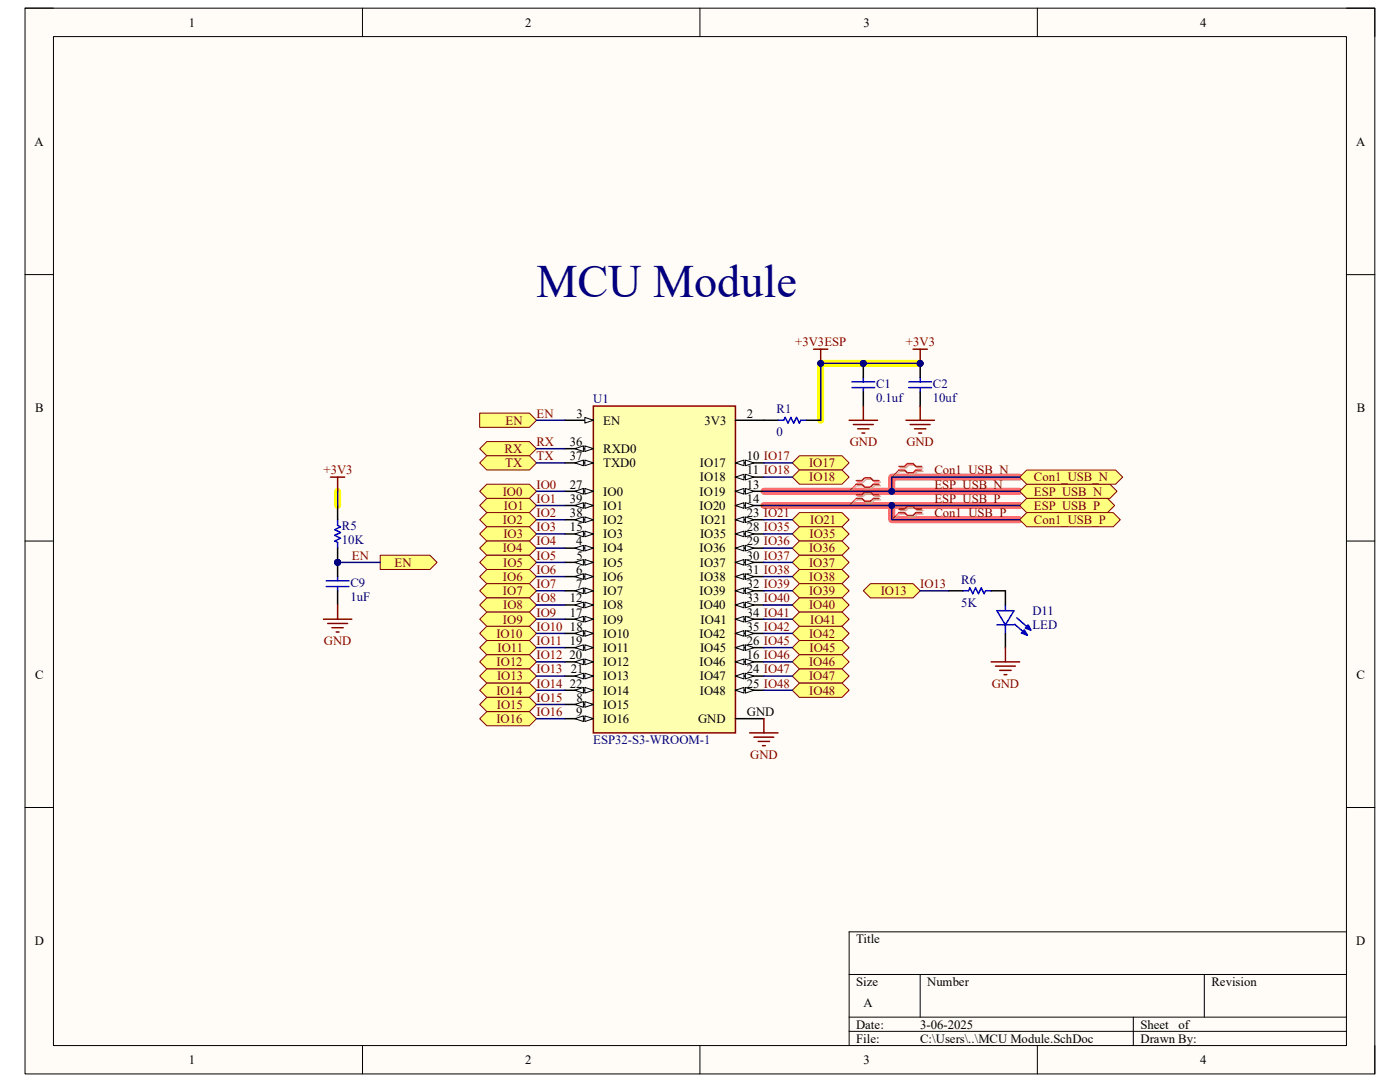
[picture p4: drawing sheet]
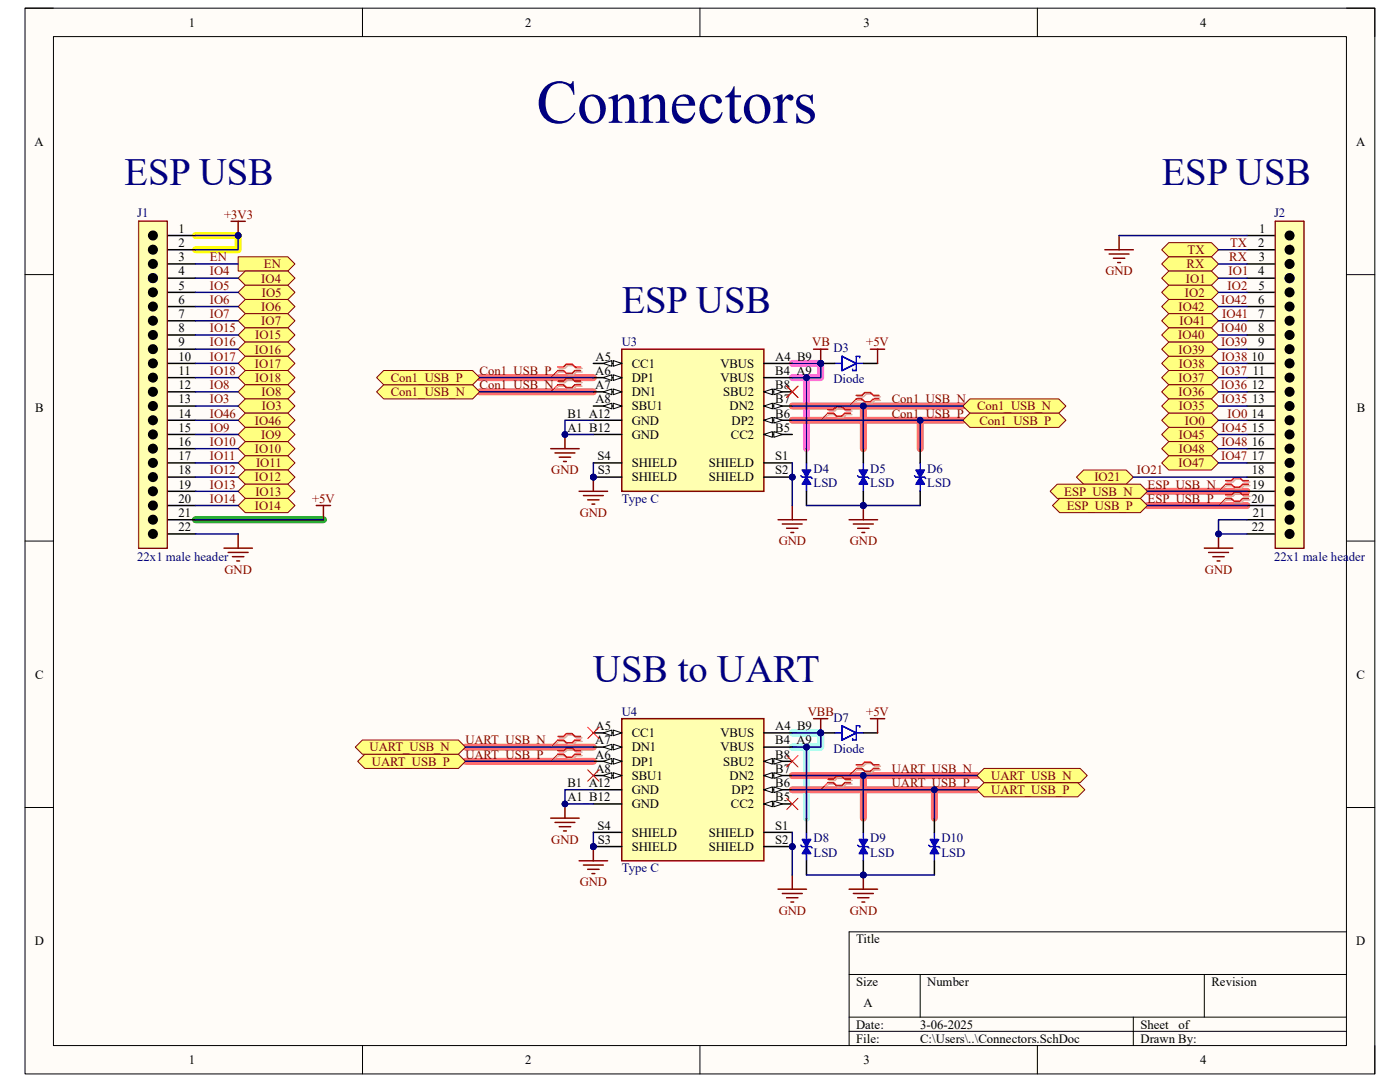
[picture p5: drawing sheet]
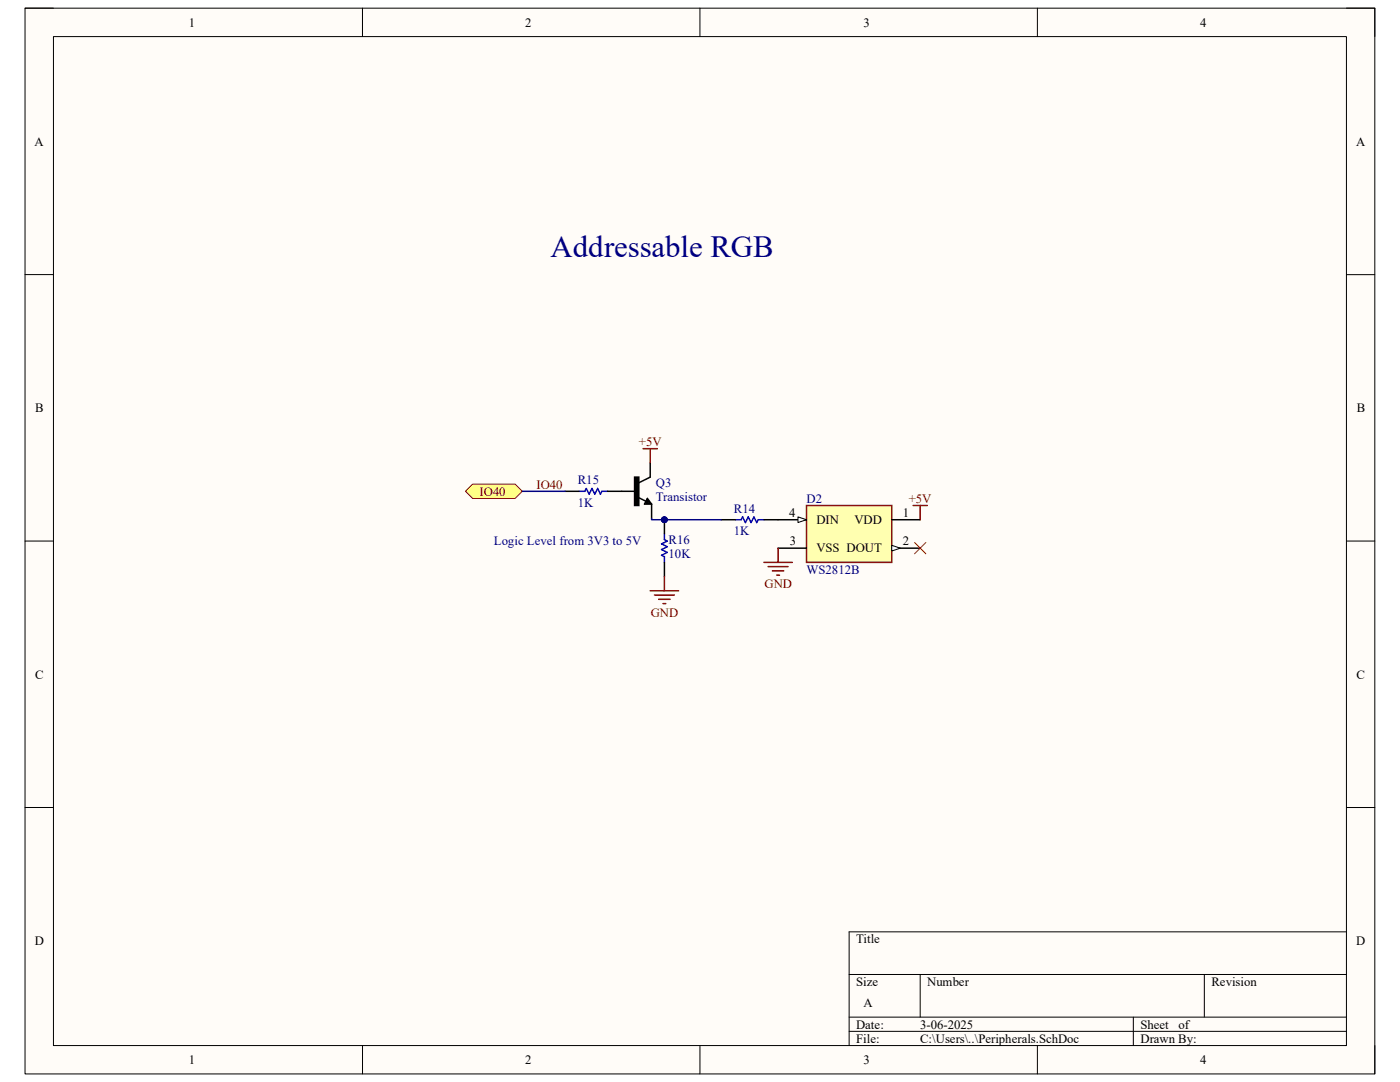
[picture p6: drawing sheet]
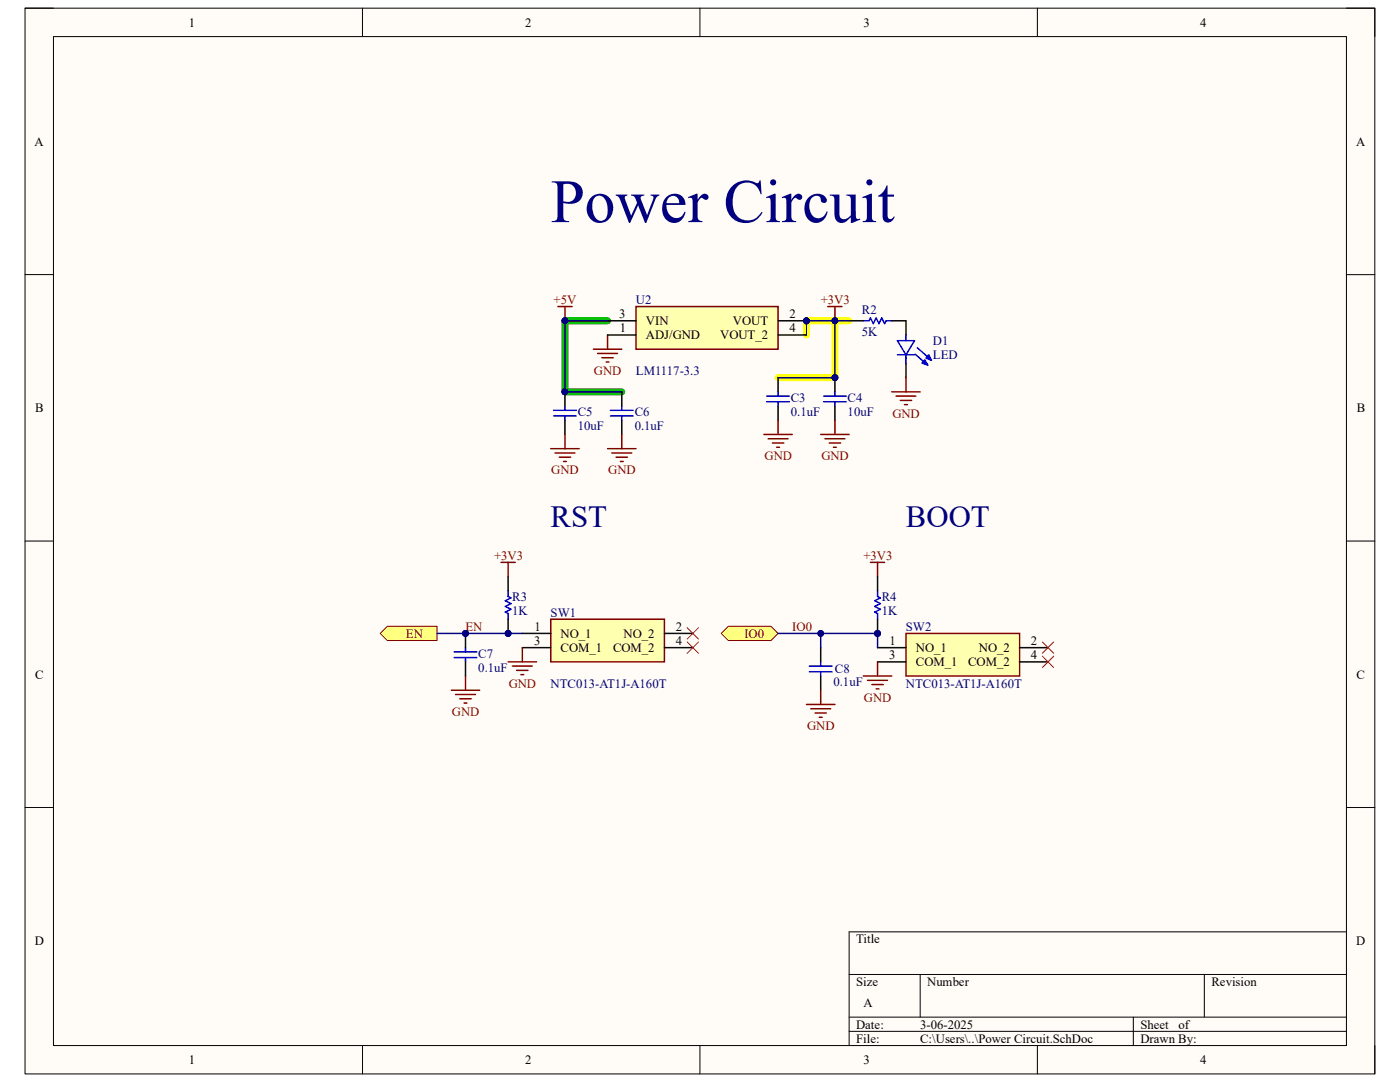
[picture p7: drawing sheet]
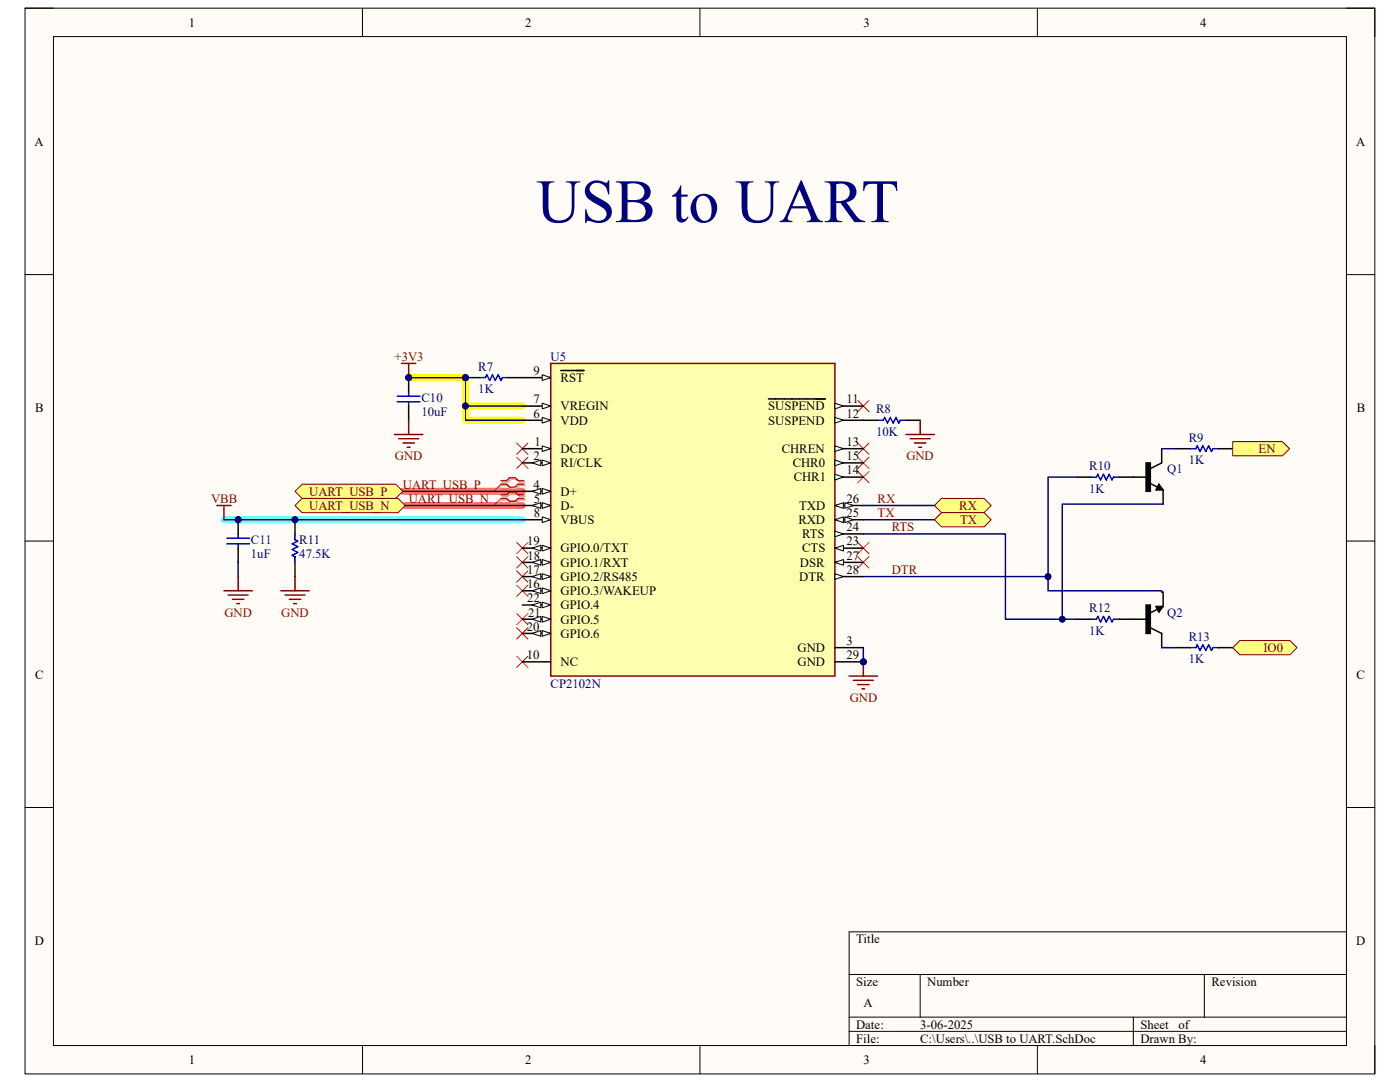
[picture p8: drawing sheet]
# Altium project ESP32.PrjPcb
6 sheets, 50 parts. Net scope: hierarchical (ports join the sheet entries above them; power ports are global).
Board file: PCB1.PcbDoc
Sheets:
  Sheet1.SchDoc
    Designator = MCU Module.SchDoc
    Designator = Peripherals.SchDoc
    Designator = Power Circuit.SchDoc
    Designator = USB to UART.SchDoc
    Designator = Connectors.SchDoc

## Sheet Sheet1.SchDoc
size A; SheetNumber: 1; SheetTotal: 6

### Sub-sheets
Designator = MCU Module.SchDoc: IO0 (bidir), IO1 (bidir), IO2 (bidir), IO3 (bidir), IO4 (bidir), IO5 (bidir), IO6 (bidir), IO7 (bidir), IO8 (bidir), IO9 (bidir), IO10 (bidir), IO11 (bidir), IO12 (bidir), IO13 (bidir), IO14 (bidir), IO15 (bidir), IO16 (bidir), IO17 (bidir), IO18 (bidir), Con1_USB_P (bidir), Con1_USB_N (bidir), IO21 (bidir), IO35 (bidir), IO36 (bidir), IO37 (bidir), IO38 (bidir), IO39 (bidir), IO40 (bidir), IO41 (bidir), IO42 (bidir), IO45 (bidir), IO46 (bidir), IO47 (bidir), IO48 (bidir), TX (bidir), RX (bidir), EN (in), ESP_USB_P (bidir), ESP_USB_N (bidir)
Designator = Peripherals.SchDoc: IO40 (bidir)
Designator = Power Circuit.SchDoc: IO0 (bidir), EN (in)
Designator = USB to UART.SchDoc: RX (bidir), TX (bidir), UART_USB_N (bidir), UART_USB_P (bidir)
Designator = Connectors.SchDoc: IO0 (bidir), IO1 (bidir), IO2 (bidir), IO3 (bidir), IO4 (bidir), IO5 (bidir), IO6 (bidir), IO7 (bidir), IO8 (bidir), IO9 (bidir), IO10 (bidir), IO11 (bidir), IO12 (bidir), IO13 (bidir), IO14 (bidir), IO15 (bidir), IO16 (bidir), IO17 (bidir), IO18 (bidir), IO21 (bidir), IO35 (bidir), IO36 (bidir), IO37 (bidir), IO38 (bidir), IO39 (bidir), IO40 (bidir), IO41 (bidir), IO42 (bidir), IO45 (bidir), IO46 (bidir), IO47 (bidir), IO48 (bidir), RX (bidir), TX (bidir), EN (out), Con1_USB_P (bidir), Con1_USB_N (bidir), ESP_USB_P (bidir), ESP_USB_N (bidir), UART_USB_N (bidir), UART_USB_P (bidir)

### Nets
Con1_USB_N: sheet Designator/Con1_USB_N, sheet Designator/ESP_USB_N, sheet Designator/Con1_USB_N, sheet Designator/ESP_USB_N
Con1_USB_P: sheet Designator/Con1_USB_P, sheet Designator/ESP_USB_P, sheet Designator/Con1_USB_P, sheet Designator/ESP_USB_P
EN: sheet Designator/EN, sheet Designator/EN, sheet Designator/EN
IO0: sheet Designator/IO0, sheet Designator/IO0, sheet Designator/IO0
IO1: sheet Designator/IO1, sheet Designator/IO1
IO2: sheet Designator/IO2, sheet Designator/IO2
IO3: sheet Designator/IO3, sheet Designator/IO3
IO4: sheet Designator/IO4, sheet Designator/IO4
IO5: sheet Designator/IO5, sheet Designator/IO5
IO6: sheet Designator/IO6, sheet Designator/IO6
IO7: sheet Designator/IO7, sheet Designator/IO7
IO8: sheet Designator/IO8, sheet Designator/IO8
IO9: sheet Designator/IO9, sheet Designator/IO9
IO10: sheet Designator/IO10, sheet Designator/IO10
IO11: sheet Designator/IO11, sheet Designator/IO11
IO12: sheet Designator/IO12, sheet Designator/IO12
IO13: sheet Designator/IO13, sheet Designator/IO13
IO14: sheet Designator/IO14, sheet Designator/IO14
IO15: sheet Designator/IO15, sheet Designator/IO15
IO16: sheet Designator/IO16, sheet Designator/IO16
IO17: sheet Designator/IO17, sheet Designator/IO17
IO18: sheet Designator/IO18, sheet Designator/IO18
IO21: sheet Designator/IO21, sheet Designator/IO21
IO35: sheet Designator/IO35, sheet Designator/IO35
IO36: sheet Designator/IO36, sheet Designator/IO36
IO37: sheet Designator/IO37, sheet Designator/IO37
IO38: sheet Designator/IO38, sheet Designator/IO38
IO39: sheet Designator/IO39, sheet Designator/IO39
IO40: sheet Designator/IO40, sheet Designator/IO40, sheet Designator/IO40
IO41: sheet Designator/IO41, sheet Designator/IO41
IO42: sheet Designator/IO42, sheet Designator/IO42
IO45: sheet Designator/IO45, sheet Designator/IO45
IO46: sheet Designator/IO46, sheet Designator/IO46
IO47: sheet Designator/IO47, sheet Designator/IO47
IO48: sheet Designator/IO48, sheet Designator/IO48
RX: sheet Designator/RX, sheet Designator/TX, sheet Designator/TX
RX: sheet Designator/TX, sheet Designator/RX, sheet Designator/RX  [a separate net that carries the same name]
UART_USB_N: sheet Designator/UART_USB_N, sheet Designator/UART_USB_N
UART_USB_P: sheet Designator/UART_USB_P, sheet Designator/UART_USB_P

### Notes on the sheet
- Main Connections

## Sheet MCU Module.SchDoc
size A; SheetNumber: 1; SheetTotal: 5

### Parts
C1  0.1uf  [C0402]
C2  10uf  [C0402]
C9  1uF  [C0402]
D11  LED  [LED0402]
R1  0  [R0402]
R5  10K  [R0402]
R6  5K  [R0402]
U1  ESP32-S3-WROOM-1  [ESP32]

### Ports
Con1_USB_N (bidir, see Connectors[2B], Connectors[3B]), Con1_USB_P (bidir, see Connectors[2B], Connectors[3B]), EN (in, see Connectors[1A], MCU Module[2C], Power Circuit[2C], USB to UART[4B]), EN (out, see Connectors[1A], MCU Module[2B], Power Circuit[2C], USB to UART[4B]), ESP_USB_N (bidir, see Connectors[4B]), ESP_USB_P (bidir, see Connectors[4B]), IO0 (bidir, see Connectors[4B], Power Circuit[3C], USB to UART[4C]), IO1 (bidir, see Connectors[4B]), IO2 (bidir, see Connectors[4B]), IO3 (bidir, see Connectors[1B]), IO4 (bidir, see Connectors[1B]), IO5 (bidir, see Connectors[1B]), IO6 (bidir, see Connectors[1B]), IO7 (bidir, see Connectors[1B]), IO8 (bidir, see Connectors[1B]), IO9 (bidir, see Connectors[1B]), IO10 (bidir, see Connectors[1B]), IO11 (bidir, see Connectors[1B]), IO12 (bidir, see Connectors[1B]), IO13 (bidir, see Connectors[1B], MCU Module[2C]), IO13 (bidir, see Connectors[1B], MCU Module[3C]), IO14 (bidir, see Connectors[1B]), IO15 (bidir, see Connectors[1B]), IO16 (bidir, see Connectors[1B]), IO17 (bidir, see Connectors[1B]), IO18 (bidir, see Connectors[1B]), IO21 (bidir, see Connectors[4B]), IO35 (bidir, see Connectors[4B]), IO36 (bidir, see Connectors[4B]), IO37 (bidir, see Connectors[4B]), IO38 (bidir, see Connectors[4B]), IO39 (bidir, see Connectors[4B]), IO40 (bidir, see Connectors[4B], Peripherals[2B]), IO41 (bidir, see Connectors[4B]), IO42 (bidir, see Connectors[4B]), IO45 (bidir, see Connectors[4B]), IO46 (bidir, see Connectors[1B]), IO47 (bidir, see Connectors[4B]), IO48 (bidir, see Connectors[4B]), RX (bidir, see Connectors[4A], USB to UART[3B]), TX (bidir, see Connectors[4A], USB to UART[3B])

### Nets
+3V3: C1.01(+) C2.01(+) R1.01 R5.02  [also labelled +3V3ESP]
GND: C1.02(-) C2.02(-) C9.01(+) D11.1(C) U1.GND
Con1_USB_N: U1.13(IO19) ; port ESP_USB_N, port Con1_USB_N  [also labelled ESP_USB_N]
Con1_USB_P: U1.14(IO20) ; port ESP_USB_P, port Con1_USB_P  [also labelled ESP_USB_P]
EN: C9.02(-) R5.01 U1.3(EN) ; port EN
IO0: U1.27(IO0) ; port IO0
IO1: U1.39(IO1) ; port IO1
IO2: U1.38(IO2) ; port IO2
IO3: U1.15(IO3) ; port IO3
IO4: U1.4(IO4) ; port IO4
IO5: U1.5(IO5) ; port IO5
IO6: U1.6(IO6) ; port IO6
IO7: U1.7(IO7) ; port IO7
IO8: U1.12(IO8) ; port IO8
IO9: U1.17(IO9) ; port IO9
IO10: U1.18(IO10) ; port IO10
IO11: U1.19(IO11) ; port IO11
IO12: U1.20(IO12) ; port IO12
IO13: R6.02 U1.21(IO13) ; port IO13
IO14: U1.22(IO14) ; port IO14
IO15: U1.8(IO15) ; port IO15
IO16: U1.9(IO16) ; port IO16
IO17: U1.10(IO17) ; port IO17
IO18: U1.11(IO18) ; port IO18
IO21: U1.23(IO21) ; port IO21
IO35: U1.28(IO35) ; port IO35
IO36: U1.29(IO36) ; port IO36
IO37: U1.30(IO37) ; port IO37
IO38: U1.31(IO38) ; port IO38
IO39: U1.32(IO39) ; port IO39
IO40: U1.33(IO40) ; port IO40
IO41: U1.34(IO41) ; port IO41
IO42: U1.35(IO42) ; port IO42
IO45: U1.26(IO45) ; port IO45
IO46: U1.16(IO46) ; port IO46
IO47: U1.24(IO47) ; port IO47
IO48: U1.25(IO48) ; port IO48
RX: U1.36(RXD0) ; port RX
TX: U1.37(TXD0) ; port TX  [project net RX]
NetD11_2: D11.2(A) R6.01
NetR1_02: R1.02 U1.2(3V3)

### Layout directives
differential pair; differential pair class DIFF90: Con1_USB_N, Con1_USB_P

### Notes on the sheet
- MCU Module

## Sheet Peripherals.SchDoc
size A; SheetNumber: 4; SheetTotal: 6

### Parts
D2  WS2812B  [WS28128B]
Q3  Transistor  [Transistor]
R14  1K  [R0402]
R15  1K  [R0402]
R16  10K  [R0402]

### Ports
IO40 (bidir, see Sheet1[4B], Connectors[4B], MCU Module[3C])

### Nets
+5V: D2.1(VDD) Q3.3(C)
GND: D2.3(VSS) R16.01
IO40: R15.02 ; port IO40
NetD2_4: D2.4(DIN) R14.01
NetQ3_1: Q3.1(B) R15.01
NetQ3_2: Q3.2(E) R14.02 R16.02

Not connected (* = marked no-connect by the designer): D2 2(DOUT)*

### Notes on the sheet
- Addressable RGB
- (near R16) Logic Level from 3V3 to 5V

## Sheet Power Circuit.SchDoc
size A; SheetNumber: 5; SheetTotal: 6

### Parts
C3  0.1uF  [C0402]
C4  10uF  [C0402]
C5  10uF  [C0402]
C6  0.1uF  [C0402]
C7  0.1uF  [C0402]
C8  0.1uF  [C0402]
D1  LED  [LED0402]
R2  5K  [R0402]
R3  1K  [R0402]
R4  1K  [R0402]
SW1  NTC013-AT1J-A160T  [Tactile sw]
SW2  NTC013-AT1J-A160T  [Tactile sw]
U2  LM1117-3.3  [SOT223]

### Ports
EN (out, see Sheet1[4C], Connectors[1A], MCU Module[2B], MCU Module[2C]), IO0 (bidir, see Sheet1[4C], Connectors[4B], MCU Module[2B])

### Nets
+3V3: C3.02(-) C4.02(-) R2.02 R3.02 R4.02 U2.2(VOUT) U2.4(VOUT_2)
+5V: C5.02(-) C6.02(-) U2.3(VIN)
GND: C3.01(+) C4.01(+) C5.01(+) C6.01(+) C7.01(+) C8.01(+) D1.1(C) SW1.3(COM_1) SW2.3(COM_1) U2.1(ADJ/GND)
EN: C7.02(-) R3.01 SW1.1(NO_1) ; port EN
IO0: C8.02(-) R4.01 SW2.1(NO_1) ; port IO0
NetD1_2: D1.2(A) R2.01

Not connected (* = marked no-connect by the designer): SW1 2(NO_2)* 4(COM_2)*; SW2 2(NO_2)* 4(COM_2)*

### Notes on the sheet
- Power Circuit
- RST
- BOOT

## Sheet USB to UART.SchDoc
size A; SheetNumber: 6; SheetTotal: 6

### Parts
C10  10uF  [C0402]
C11  1uF  [C0402]
Q1  Transistor  [Transistor]  (value not drawn)
Q2  Transistor  [Transistor]  (value not drawn)
R7  1K  [R0402]
R8  10K  [R0402]
R9  1K  [R0402]
R10  1K  [R0402]
R11  47.5K  [R0402]
R12  1K  [R0402]
R13  1K  [R0402]
U5  CP2102N  [QFN28]

### Ports
EN (out), IO0 (bidir), RX (bidir, see Sheet1[1C], Connectors[4A]), TX (bidir, see Sheet1[1C], Connectors[4A]), UART_USB_N (bidir, see Sheet1[1C], Connectors[1C], Connectors[3C]), UART_USB_P (bidir, see Sheet1[1C], Connectors[1C], Connectors[3C])

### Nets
+3V3: C10.02(-) R7.02 U5.6(VDD) U5.7(VREGIN)
GND: C10.01(+) C11.01(+) R8.01 R11.01 U5.3(GND) U5.29(GND)
VBB: C11.02(-) R11.02 U5.8(VBUS)
DTR: Q2.2(E) R10.02 U5.28(DTR)
RTS: Q1.2(E) R12.02 U5.24(RTS)
RX: U5.26(TXD) ; port RX
TX: U5.25(RXD) ; port TX  [project net RX]
UART_USB_N: U5.5(D-) ; port UART_USB_N
UART_USB_P: U5.4(D+) ; port UART_USB_P
NetQ1_1: Q1.1(B) R10.01
NetQ1_3: Q1.3(C) R9.02
NetQ2_1: Q2.1(B) R12.01
NetQ2_3: Q2.3(C) R13.02
NetR7_01: R7.01 U5.9(~{RST})
NetR8_02: R8.02 U5.12(SUSPEND)
NetR9_01: R9.01 ; port EN
NetR13_01: R13.01 ; port IO0

Not connected (* = marked no-connect by the designer): U5 1(DCD)* 2(RI/CLK)* 10(NC)* 11(~{SUSPEND})* 13(CHREN)* 14(CHR1)* 15(CHR0)* 16(GPIO.3/WAKEUP)* 17(GPIO.2/RS485)* 18(GPIO.1/RXT)* 19(GPIO.0/TXT)* 20(GPIO.6)* 21(GPIO.5)* 22(GPIO.4) 23(CTS)* 27(DSR)*

### Layout directives
differential pair; differential pair class DIFF90: UART_USB_N, UART_USB_P

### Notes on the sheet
- USB to UART

## Sheet Connectors.SchDoc
size A; SheetNumber: 2; SheetTotal: 5

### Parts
D3  Diode  [Diode]
D4  LSD  [LSD]
D5  LSD  [LSD]
D6  LSD  [LSD]
D7  Diode  [Diode]
D8  LSD  [LSD]
D9  LSD  [LSD]
D10  LSD  [LSD]
J1  22x1 male header  [PCBComponent_1]
J2  22x1 male header  [PCBComponent_1]
U3  Type C  [Type C]
U4  Type C  [Type C]

### Ports
Con1_USB_N (bidir, see Connectors[2B], MCU Module[3B]), Con1_USB_N (bidir, see Connectors[3B], MCU Module[3B]), Con1_USB_P (bidir, see Connectors[2B], MCU Module[3B]), Con1_USB_P (bidir, see Connectors[3B], MCU Module[3B]), EN (out, see MCU Module[2B], MCU Module[2C], Power Circuit[2C], USB to UART[4B]), ESP_USB_N (bidir, see MCU Module[3B]), ESP_USB_P (bidir, see MCU Module[3B]), IO0 (bidir, see MCU Module[2B], Power Circuit[3C], USB to UART[4C]), IO1 (bidir, see MCU Module[2B]), IO2 (bidir, see MCU Module[2B]), IO3 (bidir, see MCU Module[2B]), IO4 (bidir, see MCU Module[2C]), IO5 (bidir, see MCU Module[2C]), IO6 (bidir, see MCU Module[2C]), IO7 (bidir, see MCU Module[2C]), IO8 (bidir, see MCU Module[2C]), IO9 (bidir, see MCU Module[2C]), IO10 (bidir, see MCU Module[2C]), IO11 (bidir, see MCU Module[2C]), IO12 (bidir, see MCU Module[2C]), IO13 (bidir, see MCU Module[2C], MCU Module[3C]), IO14 (bidir, see MCU Module[2C]), IO15 (bidir, see MCU Module[2C]), IO16 (bidir, see MCU Module[2C]), IO17 (bidir, see MCU Module[3B]), IO18 (bidir, see MCU Module[3B]), IO21 (bidir, see MCU Module[3B]), IO35 (bidir, see MCU Module[3B]), IO36 (bidir, see MCU Module[3C]), IO37 (bidir, see MCU Module[3C]), IO38 (bidir, see MCU Module[3C]), IO39 (bidir, see MCU Module[3C]), IO40 (bidir, see MCU Module[3C], Peripherals[2B]), IO41 (bidir, see MCU Module[3C]), IO42 (bidir, see MCU Module[3C]), IO45 (bidir, see MCU Module[3C]), IO46 (bidir, see MCU Module[3C]), IO47 (bidir, see MCU Module[3C]), IO48 (bidir, see MCU Module[3C]), RX (bidir, see MCU Module[2B], USB to UART[3B]), TX (bidir, see MCU Module[2B], USB to UART[3B]), UART_USB_N (bidir, see Connectors[1C], USB to UART[1B]), UART_USB_N (bidir, see Connectors[3C], USB to UART[1B]), UART_USB_P (bidir, see Connectors[1C], USB to UART[1B]), UART_USB_P (bidir, see Connectors[3C], USB to UART[1B])

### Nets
+3V3: J1.1 J1.2
+5V: D3.C(K) D7.C(K) J1.21
GND: D4.1 D5.1 D6.1 D8.1 D9.1 D10.1 J1.22 J2.1 J2.21 J2.22 U3.A1_B12(GND) U3.B1_A12(GND) U3.S1(SHIELD) U3.S2(SHIELD) U3.S3(SHIELD) U3.S4(SHIELD) U4.A1_B12(GND) U4.B1_A12(GND) U4.S1(SHIELD) U4.S2(SHIELD) U4.S3(SHIELD) U4.S4(SHIELD)
VB: D3.A D4.2 U3.A4_B9(VBUS) U3.B4_A9(VBUS)
VBB: D7.A D8.2 U4.A4_B9(VBUS) U4.B4_A9(VBUS)
Con1_USB_N: D5.2 J2.19 U3.A7(DN1) U3.B7(DN2) ; port ESP_USB_N, port Con1_USB_N  [also labelled ESP_USB_N]
Con1_USB_P: D6.2 J2.20 U3.A6(DP1) U3.B6(DP2) ; port ESP_USB_P, port Con1_USB_P  [also labelled ESP_USB_P]
EN: J1.3 ; port EN
IO0: J2.14 ; port IO0
IO1: J2.4 ; port IO1
IO2: J2.5 ; port IO2
IO3: J1.13 ; port IO3
IO4: J1.4 ; port IO4
IO5: J1.5 ; port IO5
IO6: J1.6 ; port IO6
IO7: J1.7 ; port IO7
IO8: J1.12 ; port IO8
IO9: J1.15 ; port IO9
IO10: J1.16 ; port IO10
IO11: J1.17 ; port IO11
IO12: J1.18 ; port IO12
IO13: J1.19 ; port IO13
IO14: J1.20 ; port IO14
IO15: J1.8 ; port IO15
IO16: J1.9 ; port IO16
IO17: J1.10 ; port IO17
IO18: J1.11 ; port IO18
IO21: J2.18 ; port IO21
IO35: J2.13 ; port IO35
IO36: J2.12 ; port IO36
IO37: J2.11 ; port IO37
IO38: J2.10 ; port IO38
IO39: J2.9 ; port IO39
IO40: J2.8 ; port IO40
IO41: J2.7 ; port IO41
IO42: J2.6 ; port IO42
IO45: J2.15 ; port IO45
IO46: J1.14 ; port IO46
IO47: J2.17 ; port IO47
IO48: J2.16 ; port IO48
RX: J2.3 ; port RX
TX: J2.2 ; port TX  [project net RX]
UART_USB_N: D9.2 U4.A7(DN1) U4.B7(DN2) ; port UART_USB_N
UART_USB_P: D10.2 U4.A6(DP1) U4.B6(DP2) ; port UART_USB_P

Not connected (* = marked no-connect by the designer): U3 A5(CC1) A8(SBU1) B5(CC2) B8(SBU2)*; U4 A5(CC1)* A8(SBU1)* B5(CC2)* B8(SBU2)*

### Layout directives
differential pair; differential pair class DIFF90: Con1_USB_N, Con1_USB_P, UART_USB_N, UART_USB_P

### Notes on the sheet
- Connectors
- (near J1) ESP USB
- (near J2) ESP USB
- (near U3) ESP USB
- USB to UART

## Nets that join several sheets
+3V3: MCU Module (C1.01 C2.01 R1.01 R5.02), Power Circuit (7 pins), USB to UART (C10.02 R7.02 U5.6 U5.7), Connectors (J1.1 J1.2)
+5V: Peripherals (D2.1 Q3.3), Power Circuit (C5.02 C6.02 U2.3), Connectors (D3.C D7.C J1.21)
GND: MCU Module (5 pins), Peripherals (D2.3 R16.01), Power Circuit (10 pins), USB to UART (6 pins), Connectors (22 pins)
VBB: USB to UART (C11.02 R11.02 U5.8), Connectors (D7.A D8.2 U4.A4_B9 U4.B4_A9)
Con1_USB_N: MCU Module (U1.13), Connectors (D5.2 J2.19 U3.A7 U3.B7)
Con1_USB_P: MCU Module (U1.14), Connectors (D6.2 J2.20 U3.A6 U3.B6)
EN: MCU Module (C9.02 R5.01 U1.3), Power Circuit (C7.02 R3.01 SW1.1), Connectors (J1.3)
IO0: MCU Module (U1.27), Power Circuit (C8.02 R4.01 SW2.1), Connectors (J2.14)
IO1: MCU Module (U1.39), Connectors (J2.4)
IO2: MCU Module (U1.38), Connectors (J2.5)
IO3: MCU Module (U1.15), Connectors (J1.13)
IO4: MCU Module (U1.4), Connectors (J1.4)
IO5: MCU Module (U1.5), Connectors (J1.5)
IO6: MCU Module (U1.6), Connectors (J1.6)
IO7: MCU Module (U1.7), Connectors (J1.7)
IO8: MCU Module (U1.12), Connectors (J1.12)
IO9: MCU Module (U1.17), Connectors (J1.15)
IO10: MCU Module (U1.18), Connectors (J1.16)
IO11: MCU Module (U1.19), Connectors (J1.17)
IO12: MCU Module (U1.20), Connectors (J1.18)
IO13: MCU Module (R6.02 U1.21), Connectors (J1.19)
IO14: MCU Module (U1.22), Connectors (J1.20)
IO15: MCU Module (U1.8), Connectors (J1.8)
IO16: MCU Module (U1.9), Connectors (J1.9)
IO17: MCU Module (U1.10), Connectors (J1.10)
IO18: MCU Module (U1.11), Connectors (J1.11)
IO21: MCU Module (U1.23), Connectors (J2.18)
IO35: MCU Module (U1.28), Connectors (J2.13)
IO36: MCU Module (U1.29), Connectors (J2.12)
IO37: MCU Module (U1.30), Connectors (J2.11)
IO38: MCU Module (U1.31), Connectors (J2.10)
IO39: MCU Module (U1.32), Connectors (J2.9)
IO40: MCU Module (U1.33), Peripherals (R15.02), Connectors (J2.8)
IO41: MCU Module (U1.34), Connectors (J2.7)
IO42: MCU Module (U1.35), Connectors (J2.6)
IO45: MCU Module (U1.26), Connectors (J2.15)
IO46: MCU Module (U1.16), Connectors (J1.14)
IO47: MCU Module (U1.24), Connectors (J2.17)
IO48: MCU Module (U1.25), Connectors (J2.16)
RX: MCU Module (U1.36), USB to UART (U5.25), Connectors (J2.2)
RX: MCU Module (U1.37), USB to UART (U5.26), Connectors (J2.3)
UART_USB_N: USB to UART (U5.5), Connectors (D9.2 U4.A7 U4.B7)
UART_USB_P: USB to UART (U5.4), Connectors (D10.2 U4.A6 U4.B6)
